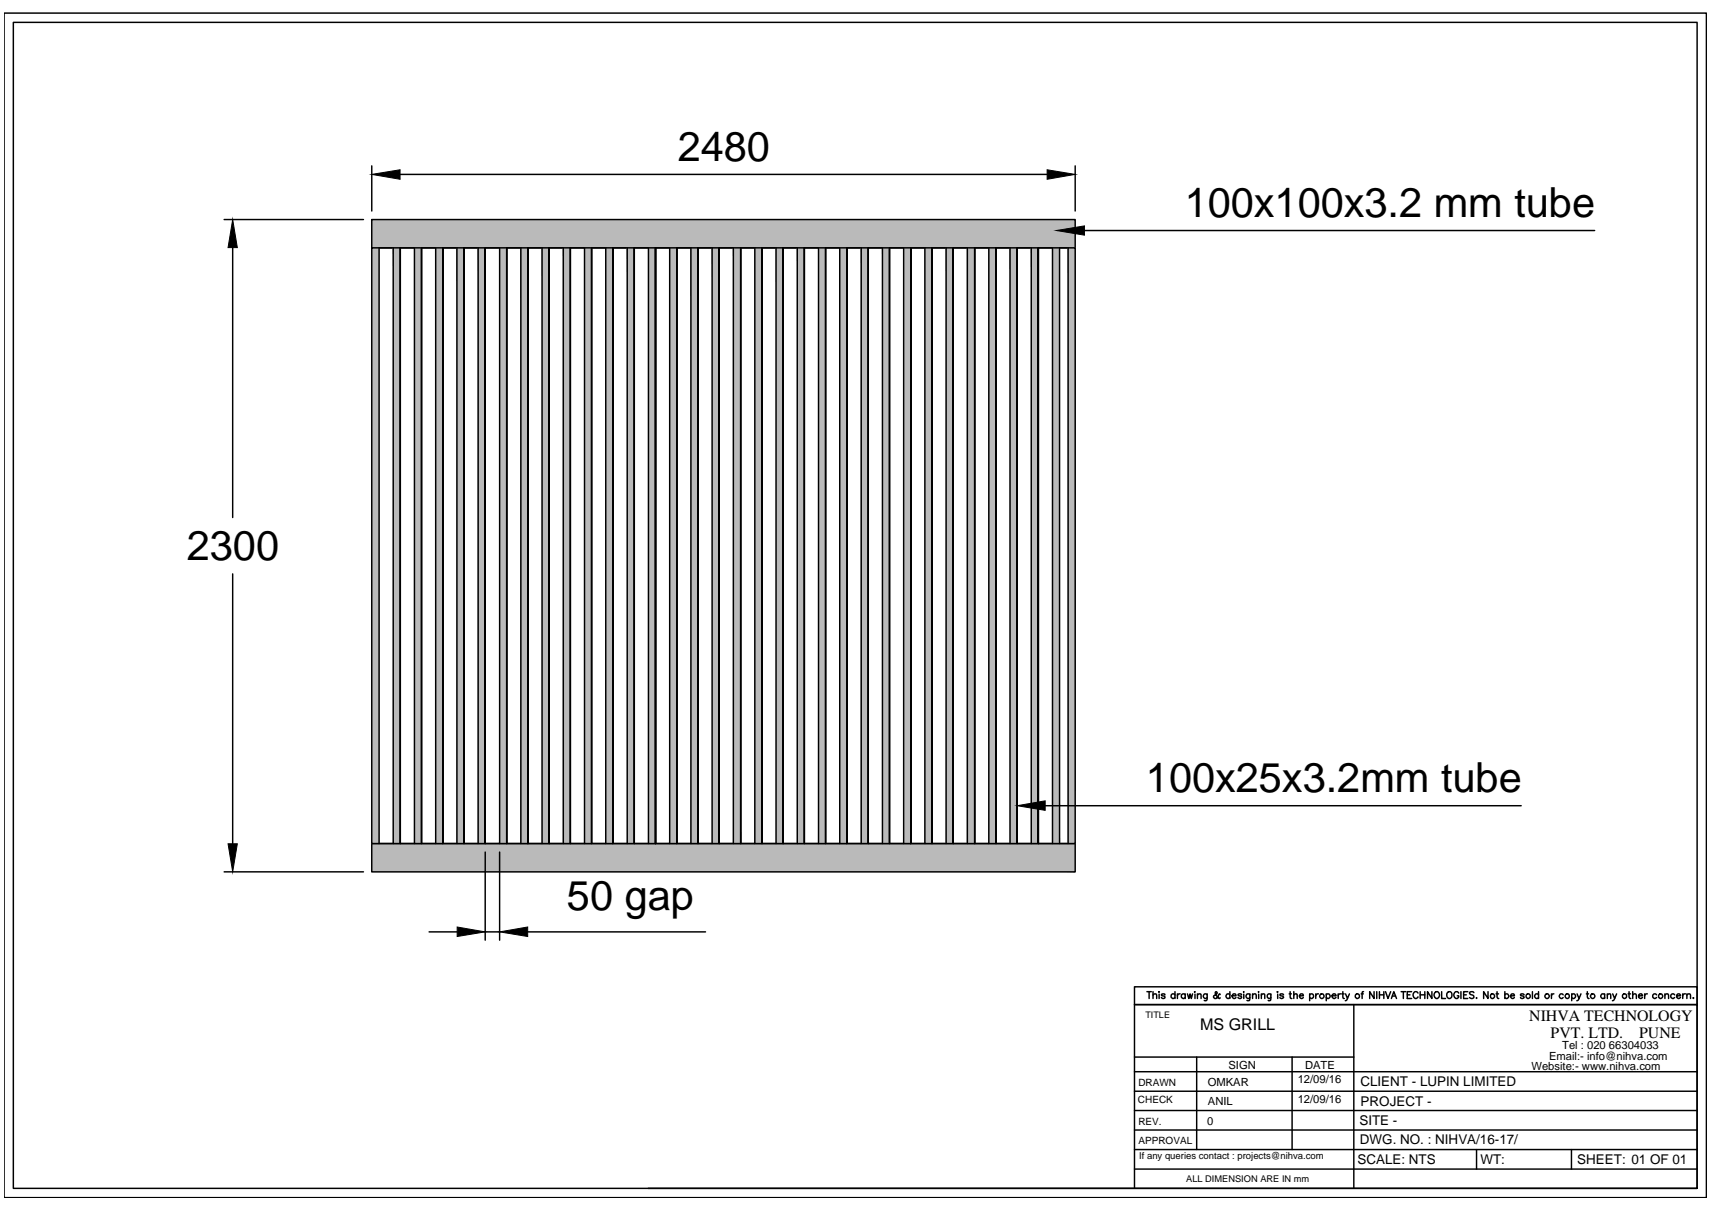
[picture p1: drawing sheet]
<svg xmlns="http://www.w3.org/2000/svg" width="297mm" height="210mm" viewBox="0 0 297 210" stroke-linecap="round" stroke-linejoin="round" font-family="sans-serif">
<!-- layer: 0 -->
<g fill="#bababa" stroke="#bababa" stroke-width=".17">
<path d="M64.5 38.1v4.9h122zM64.5 38.1h122v4.9z"/>
<path d="M64.5 146.3v4.9h122zM64.5 146.3h122v4.9z"/>
<path d="M101.4 43v103.3h1.2zM101.4 43h1.2v103.3z"/>
<path d="M97.7 43v103.3h1.3zM97.7 43h1.3v103.3z"/>
<path d="M94.1 43v103.3h1.2zM94.1 43h1.2v103.3z"/>
<path d="M90.4 43v103.3h1.2zM90.4 43h1.2v103.3z"/>
<path d="M86.7 43v103.3h1.2zM86.7 43h1.2v103.3z"/>
<path d="M83 43v103.3h1.2zM83 43h1.2v103.3z"/>
<path d="M79.3 43v103.3h1.2zM79.3 43h1.2v103.3z"/>
<path d="M75.6 43v103.3h1.2zM75.6 43h1.2v103.3z"/>
<path d="M71.9 43v103.3h1.2zM71.9 43h1.2v103.3z"/>
<path d="M68.2 43v103.3h1.3zM68.2 43h1.3v103.3z"/>
<path d="M64.5 43v103.3h1.3zM64.5 43h1.3v103.3z"/>
<path d="M134.6 43v103.3h1.3zM134.6 43h1.3v103.3z"/>
<path d="M131 43v103.3h1.2zM131 43h1.2v103.3z"/>
<path d="M127.2 43v103.3h1.3zM127.2 43h1.3v103.3z"/>
<path d="M123.6 43v103.3h1.2zM123.6 43h1.2v103.3z"/>
<path d="M119.9 43v103.3h1.2zM119.9 43h1.2v103.3z"/>
<path d="M116.2 43v103.3h1.2zM116.2 43h1.2v103.3z"/>
<path d="M112.5 43v103.3h1.2zM112.5 43h1.2v103.3z"/>
<path d="M108.8 43v103.3h1.3zM108.8 43h1.3v103.3z"/>
<path d="M105.1 43v103.3h1.2zM105.1 43h1.2v103.3z"/>
<path d="M167.8 43v103.3h1.3zM167.8 43h1.3v103.3z"/>
<path d="M164.2 43v103.3h1.2zM164.2 43h1.2v103.3z"/>
<path d="M160.5 43v103.3h1.2zM160.5 43h1.2v103.3z"/>
<path d="M156.8 43v103.3h1.2zM156.8 43h1.2v103.3z"/>
<path d="M153.1 43v103.3h1.2zM153.1 43h1.2v103.3z"/>
<path d="M149.4 43v103.3h1.3zM149.4 43h1.3v103.3z"/>
<path d="M145.7 43v103.3h1.2zM145.7 43h1.2v103.3z"/>
<path d="M142 43v103.3h1.2zM142 43h1.2v103.3z"/>
<path d="M138.3 43v103.3h1.3zM138.3 43h1.3v103.3z"/>
<path d="M185.3 43v103.3h1.2zM185.3 43h1.2v103.3z"/>
<path d="M182.6 43v103.3h1.2zM182.6 43h1.2v103.3z"/>
<path d="M178.9 43v103.3h1.3zM178.9 43h1.3v103.3z"/>
<path d="M175.2 43v103.3h1.3zM175.2 43h1.3v103.3z"/>
<path d="M171.6 43v103.3h1.2zM171.6 43h1.2v103.3z"/>
</g>
<g fill="none" stroke="#000" stroke-width=".25">
<path d="M.7 2.3h295.4v205.5h-295.4zM2.3 3.9h292.2v202.2h-292.2zM38.9 38.1h24.2M64.5 38.1h122v113.1h-122zM64.5 28.8v7.8M69.4 30.3h112.3M186.5 28.8v7.8M188.2 40h88.5M40.4 43v46.8M64.5 43h122v103.3h-122zM64.5 43h122M65.8 43v103.3"/>
<path d="M68.2 43v103.3M69.5 43v103.3v-103.3M71.9 43v103.3M73.1 43v103.3v-103.3M75.6 43v103.3M76.8 43v103.3v-103.3M79.3 43v103.3M80.5 43v103.3v-103.3M83 43v103.3M84.2 43v103.3v-103.3M86.7 43v103.3M87.9 43v103.3v-103.3"/>
<path d="M90.4 43v103.3M91.6 43v103.3M94.1 43v103.3M95.3 43v103.3v-103.3M97.7 43v103.3M99 43v103.3v-103.3M101.4 43v103.3M102.6 43v103.3v-103.3M105.1 43v103.3M106.3 43v103.3v-103.3M108.8 43v103.3M110.1 43v103.3v-103.3"/>
<path d="M112.5 43v103.3M113.7 43v103.3M116.2 43v103.3M117.4 43v103.3v-103.3M119.9 43v103.3M121.1 43v103.3v-103.3M123.6 43v103.3M124.8 43v103.3v-103.3M127.2 43v103.3M128.5 43v103.3v-103.3M131 43v103.3M132.2 43v103.3v-103.3"/>
<path d="M134.6 43v103.3M135.9 43v103.3M138.3 43v103.3M139.6 43v103.3v-103.3M142 43v103.3M143.2 43v103.3v-103.3M145.7 43v103.3M146.9 43v103.3v-103.3M149.4 43v103.3M150.7 43v103.3v-103.3M153.1 43v103.3M154.3 43v103.3v-103.3"/>
<path d="M156.8 43v103.3M158 43v103.3M160.5 43v103.3M161.7 43v103.3v-103.3M164.2 43v103.3M165.4 43v103.3v-103.3M167.8 43v103.3M169.1 43v103.3v-103.3M171.6 43v103.3M172.8 43v103.3v-103.3M175.2 43v103.3M176.5 43v103.3v-103.3"/>
<path d="M178.9 43v103.3M180.2 43v103.3M182.6 43v103.3M183.8 43v103.3M185.3 43v103.3M40.4 99.6v46.8M181.3 139.8h82.6M38.9 151.2h24.2M64.5 146.3h122M84.2 147.8v15.3M86.7 147.8v15.3M74.5 161.7h4.8"/>
<path d="M84.2 161.7h2.5M91.6 161.7h30.8M199 172h.8M199.4 172v1.2M200.1 172.6l.2-.2 .3 .1 .1 .7M200.1 172v1.2M201.1 172.1h.1M201.1 172.5v.7M202.1 172.6l-.2-.2-.4 .2 .6 .3v.1a.36 .36 0 0 1-.6 0M203.9 172.6a.38 .38 0 0 0-.6-.1 .38 .38 0 0 0 0 .6 .38 .38 0 0 0 .6-.1M203.9 172v1.2M204.3 172.4v.8"/>
<path d="M204.8 172.4a.36 .36 0 0 0-.5 .3M205.6 172.6a.38 .38 0 0 0-.5-.1 .38 .38 0 0 0 0 .6 .38 .38 0 0 0 .5-.1M205.6 172.4v.8M206 172.4l.3 .8 .2-.8 .2 .8 .2-.8M207.2 172.1h.2zM207.3 172.5v.7M207.8 172.6l.3-.2 .3 .1v.7M207.8 172.4v.8M209.5 172.4l-.1 1.1-.2 .1h-.3M209.5 172.6a.38 .38 0 0 0-.6-.1 .38 .38 0 0 0 0 .6 .38 .38 0 0 0 .6-.1M211.7 172.5l-.1-.1-.2 .5-.4 .3h-.2l-.2-.2v-.3l.6-.4-.2-.3-.2 .2 .1 .3 .4 .5 .2 .2 .2-.1M213.4 172.6a.38 .38 0 0 0-.6-.1 .38 .38 0 0 0 0 .6 .38 .38 0 0 0 .6-.1"/>
<path d="M213.4 172v1.2M213.8 172.7h.6a.34 .34 0 0 0-.3-.3 .34 .34 0 0 0-.3 .3l.1 .3a.33 .33 0 0 0 .5 0M215.4 172.6l-.2-.2-.4 .2 .6 .3v.1a.36 .36 0 0 1-.6 0M215.8 172.1h.1M215.8 172.5v.7M216.9 172.4l-.1 1.1-.2 .1h-.2M216.9 172.6a.38 .38 0 0 0-.6-.1 .38 .38 0 0 0 0 .6 .38 .38 0 0 0 .6-.1M217.3 172.6l.3-.2 .3 .1 .1 .7M217.3 172.4v.8M218.3 172.1h.1M218.4 172.5v.7M218.8 172.6l.3-.2 .3 .1v.7"/>
<path d="M218.8 172.4v.8M220.5 172.4v1.1l-.2 .1h-.3M220.5 172.6a.36 .36 0 0 0-.5-.1 .36 .36 0 0 0 0 .6 .36 .36 0 0 0 .5-.1M221.6 172.1h.1zM221.7 172.5v.7M222.7 172.6l-.3-.2-.3 .1v.1v.1l.4 .1 .2 .2a.38 .38 0 0 1-.6 0M223.7 172.4h.4M223.8 172v1l.1 .1 .2 .1M224.5 172.6l.2-.2 .3 .1 .1 .7M224.5 172v1.2M225.5 172.7h.6a.34 .34 0 0 0-.3-.3 .34 .34 0 0 0-.3 .3v.3a.33 .33 0 0 0 .6 0M227.2 172.6a.38 .38 0 0 1 .6-.1 .38 .38 0 0 1 0 .6 .38 .38 0 0 1-.6-.1"/>
<path d="M227.2 172.4v1.2M228.3 172.4v.8M228.8 172.4a.36 .36 0 0 0-.5 .3M230.1 172.6a.38 .38 0 0 1 .6-.1 .38 .38 0 0 1 0 .6 .38 .38 0 0 1-.6-.1M230.1 172.4v1.2M231.1 172.7h.7a.37 .37 0 0 0-.6-.2 .37 .37 0 0 0 .1 .6l.2 .1 .3-.2M232.2 172.4v.8M232.6 172.4a.36 .36 0 0 0-.4 .3M232.8 172.4h.4M233 172v1v.1l.2 .1M233.5 172.4l.3 .8 .3-.8M233.8 173.2l-.1 .2-.3 .2"/>
<path d="M234.9 174.3v31.8M236.2 172.4h.3M236.6 172l-.2 .1-.1 .1v1M238.4 172v1.2l-.8-1.2v1.2M238.9 172v1.2M239.3 172v1.2M239.3 172.6h.8M240.1 172v1.2M240.4 172l.4 1.2 .5-1.2M241.4 173.2l.4-1.2 .5 1.2M241.6 172.8h.5M243.1 172h.8"/>
<path d="M243.5 172v1.2M244.2 172.6h.4M244.9 172h-.7v1.2h.7M246 172.3a.44 .44 0 0 0-.5-.3 .44 .44 0 0 0-.3 .5v.2a.43 .43 0 0 0 .3 .5 .43 .43 0 0 0 .5-.3M246.4 172.6h.8M246.4 172v1.2M247.2 172v1.2M248.4 172v1.2l-.7-1.2v1.2M248.9 172.2l.2-.1a.58 .58 0 0 1 .7 .5 .58 .58 0 0 1-.6 .6l-.4-.5zM250.1 172v1.2h.7M251.2 172.1l.2-.1a.59 .59 0 0 1 .5 .6 .59 .59 0 0 1-.5 .6 .72 .72 0 0 1-.2-1.1zM253.1 172.3a.44 .44 0 0 0-.5-.3 .44 .44 0 0 0-.3 .5v.2a.43 .43 0 0 0 .4 .5 .43 .43 0 0 0 .4-.5h-.3"/>
<path d="M253.5 172v1.2M253.9 172.6h.5M254.7 172h-.8v1.2h.8M255.7 172.2l-.2-.2-.5 .2v.2l.7 .3v.3a.48 .48 0 0 1-.7 0M256.1 173.1l.1 .1zM258.2 172v1.2l-.8-1.2v1.2M259.6 172.4h.4M259.7 172v1l.3 .2M261.1 172.6a.38 .38 0 0 1 .6-.1 .38 .38 0 0 1 0 .6 .38 .38 0 0 1-.6-.1M261.1 172v1.2M262.1 172.7h.6a.34 .34 0 0 0-.3-.3 .34 .34 0 0 0-.3 .3l.1 .3a.33 .33 0 0 0 .5 0M264.4 172.6l-.2-.2-.4 .1v.1v.1l.5 .1 .1 .2a.38 .38 0 0 1-.6 0"/>
<path d="M265.9 172v1.2M266.9 172.6a.38 .38 0 0 0-.5-.1 .38 .38 0 0 0 0 .6 .38 .38 0 0 0 .5-.1M266.9 172v1.2M269.2 172.4v.8M269.6 172.4l-.2 .1-.2 .2M271.2 172.6a.38 .38 0 0 0-.5-.1 .38 .38 0 0 0 0 .6 .38 .38 0 0 0 .5-.1M272.7 172.6a.38 .38 0 0 1 .6-.1 .38 .38 0 0 1 0 .6 .38 .38 0 0 1-.6-.1M272.7 172.4v1.2M273.6 172.4l.4 .8 .3-.8M274 173.2l-.1 .2-.3 .2M275.2 172.4h.4M275.4 172v1l.3 .2"/>
<path d="M278.4 172.6a.38 .38 0 0 0-.5-.1 .38 .38 0 0 0 0 .6 .38 .38 0 0 0 .5-.1M278.4 172.4v.8M278.9 172.6l.2-.2 .3 .1 .1 .7M278.9 172.4v.8M279.8 172.4l.3 .8 .4-.8M280.1 173.2v.2l-.3 .2M282.5 172.4h.4M282.6 172v1l.3 .2M283.3 172.6l.3-.2 .2 .1 .1 .7M283.3 172v1.2M284.3 172.7h.7a.37 .37 0 0 0-.6-.2 .37 .37 0 0 0 .1 .6 .32 .32 0 0 0 .5-.1M285.4 172.4v.8"/>
<path d="M285.8 172.4a.36 .36 0 0 0-.4 .3M287.4 172.6a.38 .38 0 0 0-.5-.1 .38 .38 0 0 0 0 .6 .38 .38 0 0 0 .5-.1M288.9 172.6l.3-.2 .2 .1 .1 .7M288.9 172.4v.8M290.6 172.6a.38 .38 0 0 0-.6-.1 .38 .38 0 0 0 0 .6 .38 .38 0 0 0 .6-.1M290.9 172.7h.7a.37 .37 0 0 0-.6-.2 .37 .37 0 0 0 .1 .6l.2 .1 .3-.2M292 172.4v.8M292.4 172.4a.36 .36 0 0 0-.4 .3M292.7 172.6l.3-.2 .2 .1 .1 .7M292.7 172.4v.8M293.7 173.1h.2zM196.8 196h97.7"/>
<path d="M196.8 192.6h97.7M196.8 189.3h97.7M196.8 185.9h97.7M196.8 183.4h38.1M196.8 199.4h97.7M207.6 183.4v16M224.2 183.4v16M256.2 199.4v3.4M272.7 199.4v3.4M112.5 206.1h182M196.8 206.1v-31.8h97.7h-97.7v-3.1h97.7v34.9M196.8 202.8h97.7"/>
<circle cx="229.3" cy="172.8" r=".39"/>
<circle cx="235.5" cy="172.8" r=".4"/>
<circle cx="258.9" cy="172.8" r=".39"/>
<circle cx="265.1" cy="172.8" r=".4"/>
<circle cx="268.4" cy="172.8" r=".39"/>
<circle cx="271.9" cy="172.8" r=".39"/>
<circle cx="276.3" cy="172.8" r=".39"/>
<circle cx="281.9" cy="172.8" r=".4"/>
<circle cx="288.1" cy="172.8" r=".39"/>
</g>
<path d="M64.5 30.3l4.9-.9v1.7zM181.7 29.4l4.8 .9-4.8 .8zM40.4 38.1l.8 4.9h-1.6zM183.3 40l4.9-.8v1.6zM39.6 146.4h1.6l-.8 4.8zM176.5 139.8l4.8-.9v1.7zM79.3 160.8l4.9 .9-4.9 .8zM86.7 161.7l4.9-.9v1.7z" fill="#000" stroke="#000" stroke-width=".17"/>
<g font-size="7.2">
<text x="117.6" y="27.9">2480</text>
<text x="205.6" y="37.6">100x100x3.2 mm tube</text>
<text x="32.4" y="97.2">2300</text>
<text x="198.8" y="137.4">100x25x3.2mm tube</text>
<text x="98.4" y="157.9">50 gap</text>
</g>
<g font-size="2.8">
<text x="208.2" y="178.7">MS GRILL</text>
<text x="265.3" y="177.1">NIHVA TECHNOLOGY</text>
<text x="269" y="180">PVT. LTD.</text>
<text x="284.4" y="180">PUNE</text>
</g>
<g font-size="2.3">
<text x="236" y="188.5">CLIENT - LUPIN LIMITED</text>
<text x="236.1" y="191.8">PROJECT -</text>
<text x="235.9" y="195.2">SITE -</text>
<text x="235.5" y="201.9">SCALE: NTS</text>
<text x="236" y="198.5">DWG. NO. : NIHVA/16-17/</text>
<text x="256.9" y="201.9">WT:</text>
<text x="273.7" y="201.9">SHEET: 01 OF 01</text>
</g>
<g font-size="1.9">
<text x="213.1" y="185.4">SIGN</text>
<text x="226.4" y="185.4">DATE</text>
<text x="265.7" y="185.7">Website:- www.nihva.com</text>
<text x="268.8" y="183.8">Email:- info@nihva.com</text>
<text x="271" y="181.9">Tel : 020 66304033</text>
<text x="209.5" y="188.4">OMKAR</text>
<text x="209.6" y="191.8">ANIL</text>
<text x="225.2" y="187.9">12/09/16</text>
<text x="225.2" y="191.3">12/09/16</text>
<text x="209.5" y="195.2">0</text>
</g>
<g font-size="1.7">
<text x="197.4" y="191.3">CHECK</text>
<text x="197.5" y="188.3">DRAWN</text>
<text x="197.5" y="195.1">REV.</text>
<text x="197.5" y="198.4">APPROVAL</text>
<text x="197.6" y="201.1">If any queries contact : projects@nihva.com</text>
</g>
<g font-size="1.6">
<text x="198.7" y="176.6">TITLE</text>
<text x="205.8" y="205">ALL DIMENSION ARE IN mm</text>
</g>
</svg>
